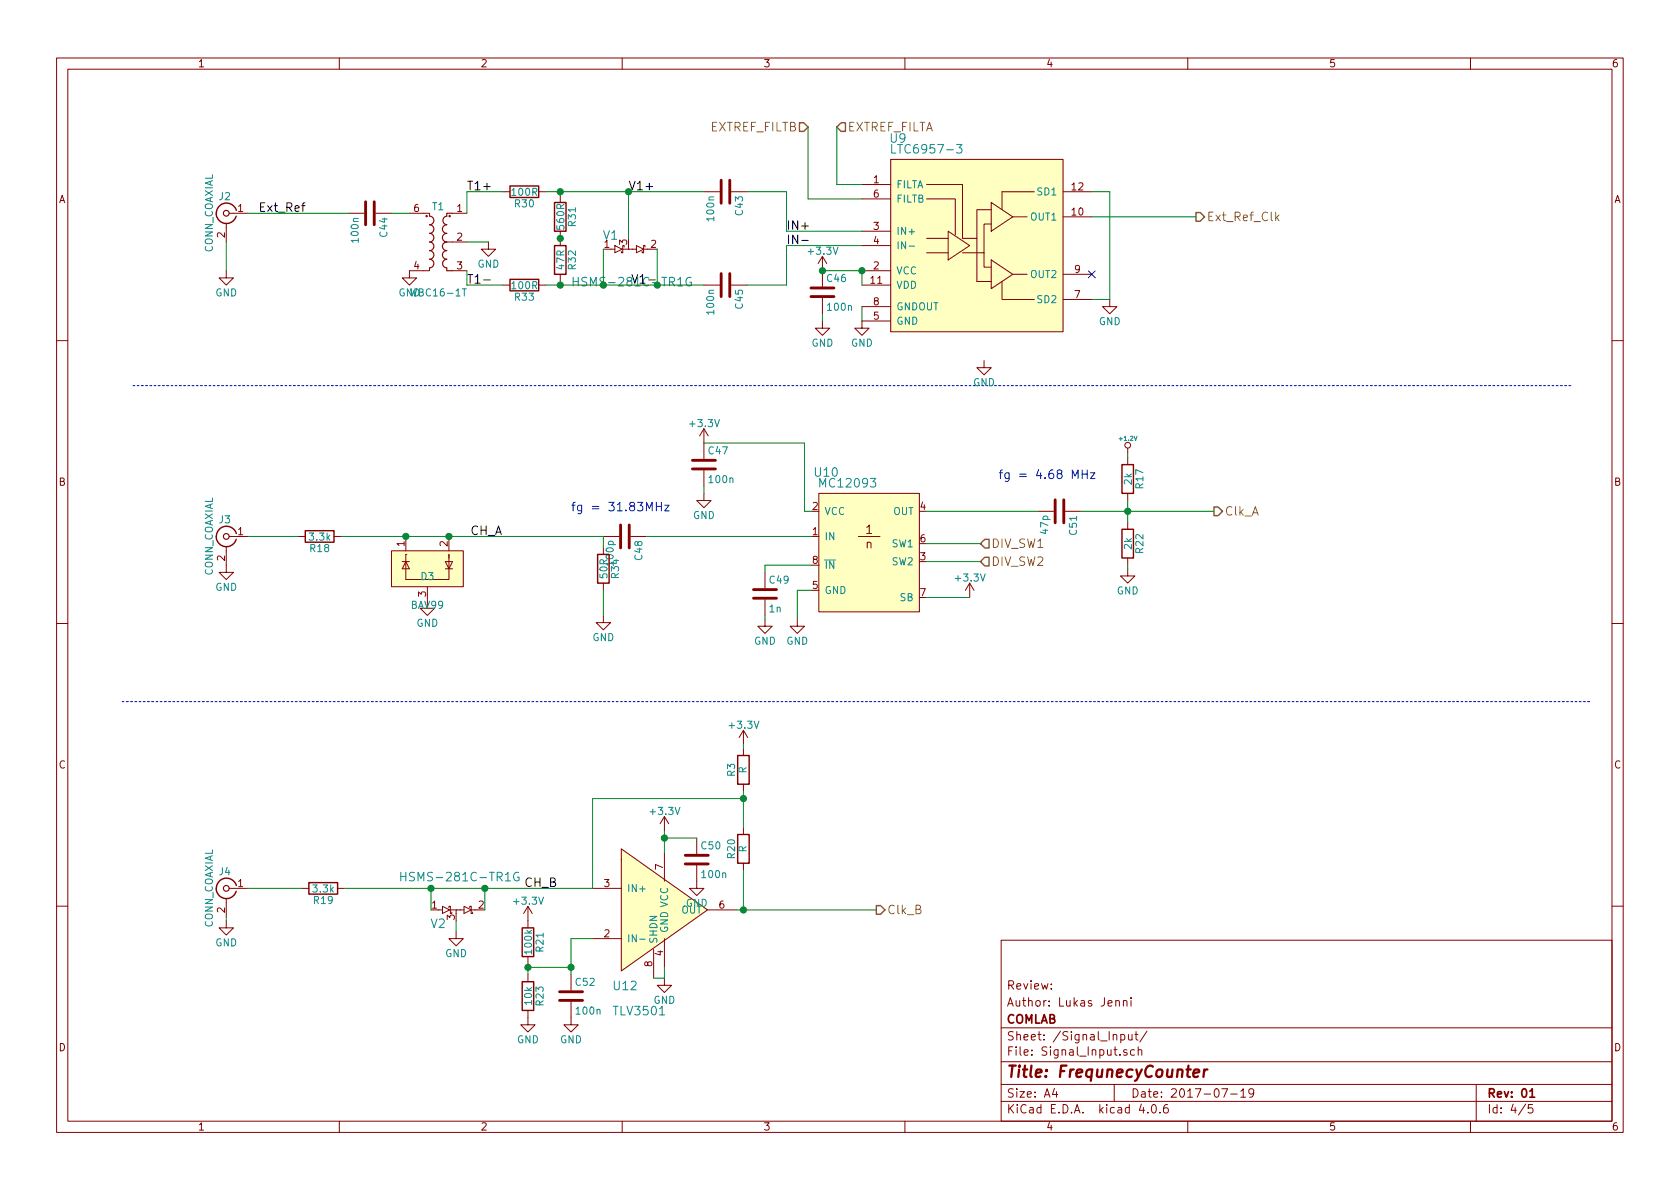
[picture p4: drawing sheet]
EESchema Schematic File Version 2
LIBS:FrequnecyCounter-rescue
LIBS:power
LIBS:device
LIBS:transistors
LIBS:conn
LIBS:linear
LIBS:regul
LIBS:74xx
LIBS:cmos4000
LIBS:adc-dac
LIBS:memory
LIBS:xilinx
LIBS:microcontrollers
LIBS:dsp
LIBS:microchip
LIBS:analog_switches
LIBS:motorola
LIBS:texas
LIBS:intel
LIBS:audio
LIBS:interface
LIBS:digital-audio
LIBS:philips
LIBS:display
LIBS:cypress
LIBS:siliconi
LIBS:opto
LIBS:atmel
LIBS:contrib
LIBS:valves
LIBS:74xgxx
LIBS:ac-dc
LIBS:actel
LIBS:allegro
LIBS:Altera
LIBS:analog_devices
LIBS:battery_management
LIBS:bbd
LIBS:bosch
LIBS:brooktre
LIBS:cmos_ieee
LIBS:dc-dc
LIBS:diode
LIBS:elec-unifil
LIBS:ESD_Protection
LIBS:ftdi
LIBS:gennum
LIBS:graphic_symbols
LIBS:hc11
LIBS:infineon
LIBS:intersil
LIBS:ir
LIBS:Lattice
LIBS:leds
LIBS:LEM
LIBS:maxim
LIBS:mechanical
LIBS:microchip_dspic33dsc
LIBS:microchip_pic10mcu
LIBS:microchip_pic12mcu
LIBS:microchip_pic16mcu
LIBS:microchip_pic18mcu
LIBS:microchip_pic24mcu
LIBS:microchip_pic32mcu
LIBS:modules
LIBS:motor_drivers
LIBS:motors
LIBS:msp430
LIBS:nordicsemi
LIBS:nxp
LIBS:nxp_armmcu
LIBS:onsemi
LIBS:Oscillators
LIBS:Power_Management
LIBS:powerint
LIBS:pspice
LIBS:references
LIBS:relays
LIBS:rfcom
LIBS:RFSolutions
LIBS:sensors
LIBS:silabs
LIBS:stm8
LIBS:stm32
LIBS:supertex
LIBS:switches
LIBS:transf
LIBS:triac_thyristor
LIBS:ttl_ieee
LIBS:video
LIBS:wiznet
LIBS:Worldsemi
LIBS:Xicor
LIBS:zetex
LIBS:Zilog
LIBS:74lvc
LIBS:altera
LIBS:barrel_jack
LIBS:battery
LIBS:beaglebone_black
LIBS:ck
LIBS:conn_power
LIBS:conn_rf
LIBS:conn_rj
LIBS:crystal
LIBS:ddr2_sdram_sodimm
LIBS:epcos
LIBS:epcos_dcc6c
LIBS:fbead
LIBS:fiducial
LIBS:freescale_mcu
LIBS:hackrf_expansion
LIBS:hdmi
LIBS:header
LIBS:hirose
LIBS:hole
LIBS:io_expander
LIBS:lcd_kingtech
LIBS:ltc
LIBS:microphone
LIBS:minicircuits
LIBS:molex
LIBS:mosfet
LIBS:newhaven
LIBS:noritake
LIBS:nxp_micro
LIBS:on_cat24c256
LIBS:on_semi
LIBS:osc
LIBS:passive
LIBS:r_sense
LIBS:regulator
LIBS:rf_antenna
LIBS:rf_lna
LIBS:samtec
LIBS:sd
LIBS:sharebrained
LIBS:supply
LIBS:switch
LIBS:terminal_block
LIBS:ti
LIBS:ti_cc
LIBS:tp
LIBS:trs_jack
LIBS:usb3_esd_son50-10
LIBS:usb3_micro_ab
LIBS:wolfson
LIBS:FrequnecyCounter-cache
EELAYER 25 0
EELAYER END
$Descr A4 11693 8268
encoding utf-8
Sheet 4 5
Title "FrequnecyCounter"
Date "2017-07-19"
Rev "01"
Comp "COMLAB"
Comment1 "Author: Lukas Jenni"
Comment2 "Review: "
Comment3 ""
Comment4 ""
$EndDescr
$Comp
L GND #PWR048
U 1 1
P 3400 1675
F 0 "#PWR048" H 3400 1425 50  0001 C CNN
F 1 "GND" H 3400 1525 50  0000 C CNN
F 2 "" H 3400 1675 50  0001 C CNN
F 3 "" H 3400 1675 50  0001 C CNN
	1    3400 1675
	1    0    0    -1  
$EndComp
$Comp
L R R30
U 1 1
P 3650 1325
F 0 "R30" V 3730 1325 50  0000 C CNN
F 1 "100R" V 3650 1325 50  0000 C CNN
F 2 "Resistors_SMD:R_0603_HandSoldering" V 3580 1325 50  0001 C CNN
F 3 "" H 3650 1325 50  0001 C CNN
	1    3650 1325
	0    1    1    0   
$EndComp
$Comp
L R R33
U 1 1
P 3650 1975
F 0 "R33" V 3730 1975 50  0000 C CNN
F 1 "100R" V 3650 1975 50  0000 C CNN
F 2 "Resistors_SMD:R_0603_HandSoldering" V 3580 1975 50  0001 C CNN
F 3 "" H 3650 1975 50  0001 C CNN
	1    3650 1975
	0    1    1    0   
$EndComp
$Comp
L GND #PWR049
U 1 1
P 2850 1875
F 0 "#PWR049" H 2850 1625 50  0001 C CNN
F 1 "GND" H 2850 1725 50  0000 C CNN
F 2 "" H 2850 1875 50  0001 C CNN
F 3 "" H 2850 1875 50  0001 C CNN
	1    2850 1875
	1    0    0    -1  
$EndComp
$Comp
L R R31
U 1 1
P 3900 1500
F 0 "R31" V 3980 1500 50  0000 C CNN
F 1 "560R" V 3900 1500 50  0000 C CNN
F 2 "Resistors_SMD:R_0603_HandSoldering" V 3830 1500 50  0001 C CNN
F 3 "" H 3900 1500 50  0001 C CNN
	1    3900 1500
	1    0    0    -1  
$EndComp
$Comp
L HSMS-281C-TR1G V1
U 1 1
P 4550 1675
F 0 "V1" H 4250 1725 60  0000 C CNN
F 1 "HSMS-281C-TR1G" H 4400 1400 60  0000 C CNN
F 2 "TO_SOT_Packages_SMD:SOT-323_SC-70_Handsoldering" H 4305 1600 60  0001 C CNN
F 3 "" H 4305 1600 60  0001 C CNN
	1    4550 1675
	1    0    0    -1  
$EndComp
$Comp
L MC12093 U10
U 1 1
P 6075 3150
F 0 "U10" H 5750 3025 60  0000 C CNN
F 1 "MC12093" H 5900 2950 60  0000 C CNN
F 2 "Housings_SOIC:SOIC-8_3.9x4.9mm_Pitch1.27mm" H 5750 3025 60  0001 C CNN
F 3 "" H 5750 3025 60  0001 C CNN
	1    6075 3150
	1    0    0    -1  
$EndComp
$Comp
L C C43
U 1 1
P 5050 1325
F 0 "C43" H 5075 1425 50  0000 L CNN
F 1 "100n" H 5075 1225 50  0000 L CNN
F 2 "Footprints_LJ:Cap_0603_HandSoldering_1" H 5088 1175 50  0001 C CNN
F 3 "" H 5050 1325 50  0001 C CNN
	1    5050 1325
	0    1    1    0   
$EndComp
$Comp
L C C45
U 1 1
P 5050 1975
F 0 "C45" H 5075 2075 50  0000 L CNN
F 1 "100n" H 5075 1875 50  0000 L CNN
F 2 "Footprints_LJ:Cap_0603_HandSoldering_1" H 5088 1825 50  0001 C CNN
F 3 "" H 5050 1975 50  0001 C CNN
	1    5050 1975
	0    1    1    0   
$EndComp
$Comp
L C C44
U 1 1
P 2575 1475
F 0 "C44" H 2600 1575 50  0000 L CNN
F 1 "100n" H 2600 1375 50  0000 L CNN
F 2 "Footprints_LJ:Cap_0603_HandSoldering_1" H 2613 1325 50  0001 C CNN
F 3 "" H 2575 1475 50  0001 C CNN
	1    2575 1475
	0    1    1    0   
$EndComp
$Comp
L GND #PWR050
U 1 1
P 6000 2225
F 0 "#PWR050" H 6000 1975 50  0001 C CNN
F 1 "GND" H 6000 2075 50  0000 C CNN
F 2 "" H 6000 2225 50  0001 C CNN
F 3 "" H 6000 2225 50  0001 C CNN
	1    6000 2225
	1    0    0    -1  
$EndComp
$Comp
L C C47
U 1 1
P 4900 3225
F 0 "C47" H 4925 3325 50  0000 L CNN
F 1 "100n" H 4925 3125 50  0000 L CNN
F 2 "Footprints_LJ:Cap_0603_HandSoldering_1" H 4938 3075 50  0001 C CNN
F 3 "" H 4900 3225 50  0001 C CNN
	1    4900 3225
	1    0    0    -1  
$EndComp
$Comp
L +3.3V #PWR051
U 1 1
P 4900 3075
F 0 "#PWR051" H 4900 2925 50  0001 C CNN
F 1 "+3.3V" H 4900 3215 50  0000 C CNN
F 2 "" H 4900 3075 50  0001 C CNN
F 3 "" H 4900 3075 50  0001 C CNN
	1    4900 3075
	1    0    0    -1  
$EndComp
$Comp
L GND #PWR052
U 1 1
P 4900 3425
F 0 "#PWR052" H 4900 3175 50  0001 C CNN
F 1 "GND" H 4900 3275 50  0000 C CNN
F 2 "" H 4900 3425 50  0001 C CNN
F 3 "" H 4900 3425 50  0001 C CNN
	1    4900 3425
	1    0    0    -1  
$EndComp
$Comp
L GND #PWR053
U 1 1
P 5550 4300
F 0 "#PWR053" H 5550 4050 50  0001 C CNN
F 1 "GND" H 5550 4150 50  0000 C CNN
F 2 "" H 5550 4300 50  0001 C CNN
F 3 "" H 5550 4300 50  0001 C CNN
	1    5550 4300
	1    0    0    -1  
$EndComp
$Comp
L C C49
U 1 1
P 5325 4125
F 0 "C49" H 5350 4225 50  0000 L CNN
F 1 "1n" H 5350 4025 50  0000 L CNN
F 2 "Footprints_LJ:Cap_0603_HandSoldering_1" H 5363 3975 50  0001 C CNN
F 3 "" H 5325 4125 50  0001 C CNN
	1    5325 4125
	1    0    0    -1  
$EndComp
$Comp
L GND #PWR054
U 1 1
P 5325 4300
F 0 "#PWR054" H 5325 4050 50  0001 C CNN
F 1 "GND" H 5325 4150 50  0000 C CNN
F 2 "" H 5325 4300 50  0001 C CNN
F 3 "" H 5325 4300 50  0001 C CNN
	1    5325 4300
	1    0    0    -1  
$EndComp
$Comp
L C C48
U 1 1
P 4350 3725
F 0 "C48" H 4375 3825 50  0000 L CNN
F 1 "100p" H 4375 3625 50  0000 L CNN
F 2 "Footprints_LJ:Cap_0603_HandSoldering_1" H 4388 3575 50  0001 C CNN
F 3 "" H 4350 3725 50  0001 C CNN
	1    4350 3725
	0    1    1    0   
$EndComp
$Comp
L R R34
U 1 1
P 4200 3950
F 0 "R34" V 4280 3950 50  0000 C CNN
F 1 "50R" V 4200 3950 50  0000 C CNN
F 2 "Resistors_SMD:R_0603_HandSoldering" V 4130 3950 50  0001 C CNN
F 3 "" H 4200 3950 50  0001 C CNN
	1    4200 3950
	1    0    0    -1  
$EndComp
$Comp
L GND #PWR055
U 1 1
P 4200 4275
F 0 "#PWR055" H 4200 4025 50  0001 C CNN
F 1 "GND" H 4200 4125 50  0000 C CNN
F 2 "" H 4200 4275 50  0001 C CNN
F 3 "" H 4200 4275 50  0001 C CNN
	1    4200 4275
	1    0    0    -1  
$EndComp
$Comp
L CONN_COAXIAL J3
U 1 1
P 1575 3725
F 0 "J3" H 1585 3845 50  0000 C CNN
F 1 "CONN_COAXIAL" V 1690 3725 50  0000 C CNN
F 2 "Footprints_LJ:bncf-horizontal" H 1575 3725 50  0001 C CNN
F 3 "" H 1575 3725 50  0001 C CNN
	1    1575 3725
	-1   0    0    -1  
$EndComp
$Comp
L GND #PWR056
U 1 1
P 1575 3925
F 0 "#PWR056" H 1575 3675 50  0001 C CNN
F 1 "GND" H 1575 3775 50  0000 C CNN
F 2 "" H 1575 3925 50  0001 C CNN
F 3 "" H 1575 3925 50  0001 C CNN
	1    1575 3925
	1    0    0    -1  
$EndComp
Text Label 3275 3725 0    60   ~ 0
CH_A
$Comp
L CONN_COAXIAL J2
U 1 1
P 1575 1475
F 0 "J2" H 1585 1595 50  0000 C CNN
F 1 "CONN_COAXIAL" V 1690 1475 50  0000 C CNN
F 2 "Footprints_LJ:bncf-horizontal" H 1575 1475 50  0001 C CNN
F 3 "" H 1575 1475 50  0001 C CNN
	1    1575 1475
	-1   0    0    -1  
$EndComp
Text Label 1800 1475 0    60   ~ 0
Ext_Ref
$Comp
L GND #PWR057
U 1 1
P 1575 1875
F 0 "#PWR057" H 1575 1625 50  0001 C CNN
F 1 "GND" H 1575 1725 50  0000 C CNN
F 2 "" H 1575 1875 50  0001 C CNN
F 3 "" H 1575 1875 50  0001 C CNN
	1    1575 1875
	1    0    0    -1  
$EndComp
$Comp
L LTC6957-3 U9
U 1 1
P 6850 2350
F 0 "U9" H 6250 3750 60  0000 C CNN
F 1 "LTC6957-3" H 6450 3675 60  0000 C CNN
F 2 "Housings_DFN_QFN:DFN-12-1EP_3x3mm_Pitch0.45mm" H 6850 2350 60  0001 C CNN
F 3 "" H 6850 2350 60  0001 C CNN
	1    6850 2350
	1    0    0    -1  
$EndComp
$Comp
L +3.3V #PWR058
U 1 1
P 5725 1875
F 0 "#PWR058" H 5725 1725 50  0001 C CNN
F 1 "+3.3V" H 5725 2015 50  0000 C CNN
F 2 "" H 5725 1875 50  0001 C CNN
F 3 "" H 5725 1875 50  0001 C CNN
	1    5725 1875
	1    0    0    -1  
$EndComp
NoConn ~ 7600 1900
Text HLabel 8450 3550 2    60   Output ~ 0
Clk_A
$Comp
L +3.3V #PWR059
U 1 1
P 6750 4150
F 0 "#PWR059" H 6750 4000 50  0001 C CNN
F 1 "+3.3V" H 6750 4290 50  0000 C CNN
F 2 "" H 6750 4150 50  0001 C CNN
F 3 "" H 6750 4150 50  0001 C CNN
	1    6750 4150
	1    0    0    -1  
$EndComp
Text HLabel 8325 1500 2    60   Output ~ 0
Ext_Ref_Clk
$Comp
L C C46
U 1 1
P 5725 2025
F 0 "C46" H 5750 2125 50  0000 L CNN
F 1 "100n" H 5750 1925 50  0000 L CNN
F 2 "Footprints_LJ:Cap_0603_HandSoldering_1" H 5763 1875 50  0001 C CNN
F 3 "" H 5725 2025 50  0001 C CNN
	1    5725 2025
	1    0    0    -1  
$EndComp
$Comp
L GND #PWR060
U 1 1
P 5725 2225
F 0 "#PWR060" H 5725 1975 50  0001 C CNN
F 1 "GND" H 5725 2075 50  0000 C CNN
F 2 "" H 5725 2225 50  0001 C CNN
F 3 "" H 5725 2225 50  0001 C CNN
	1    5725 2225
	1    0    0    -1  
$EndComp
Text HLabel 5825 875  2    60   Input ~ 0
EXTREF_FILTA
Text HLabel 5625 875  0    60   Input ~ 0
EXTREF_FILTB
$Comp
L GND #PWR061
U 1 1
P 7725 2075
F 0 "#PWR061" H 7725 1825 50  0001 C CNN
F 1 "GND" H 7725 1925 50  0000 C CNN
F 2 "" H 7725 2075 50  0001 C CNN
F 3 "" H 7725 2075 50  0001 C CNN
	1    7725 2075
	1    0    0    -1  
$EndComp
$Comp
L WBC16-1T T1
U 1 1
P 3050 1775
F 0 "T1" H 3050 2125 50  0000 C CNN
F 1 "WBC16-1T" H 3050 1525 50  0000 C CNN
F 2 "Footprints_LJ:wbc-16-1T" H 3050 1425 50  0001 C CIN
F 3 "" H 3050 1925 50  0001 C CNN
	1    3050 1775
	1    0    0    -1  
$EndComp
$Comp
L R R32
U 1 1
P 3900 1800
F 0 "R32" V 3980 1800 50  0000 C CNN
F 1 "47R" V 3900 1800 50  0000 C CNN
F 2 "Resistors_SMD:R_0603_HandSoldering" V 3830 1800 50  0001 C CNN
F 3 "" H 3900 1800 50  0001 C CNN
	1    3900 1800
	1    0    0    -1  
$EndComp
Wire Wire Line
	3250 1675 3400 1675
Wire Wire Line
	3250 1325 3500 1325
Wire Wire Line
	3250 1975 3500 1975
Wire Wire Line
	3800 1325 4900 1325
Wire Wire Line
	3800 1975 4900 1975
Connection ~ 3900 1325
Connection ~ 3900 1975
Wire Wire Line
	4200 1975 4200 1725
Wire Wire Line
	4575 1975 4575 1725
Connection ~ 4200 1975
Wire Wire Line
	4375 1325 4375 1650
Connection ~ 4375 1325
Connection ~ 4575 1975
Wire Notes Line
	925  2675 10950 2675
Wire Wire Line
	5200 1325 5475 1325
Wire Wire Line
	5475 1600 6000 1600
Wire Wire Line
	5475 1975 5200 1975
Wire Wire Line
	5475 1700 5475 1975
Wire Wire Line
	5475 1700 6000 1700
Wire Wire Line
	2725 1475 2850 1475
Wire Wire Line
	1725 1475 2425 1475
Wire Wire Line
	4900 3075 5600 3075
Wire Wire Line
	5600 3075 5600 3550
Wire Wire Line
	5600 3550 5650 3550
Wire Wire Line
	5550 4100 5550 4300
Wire Wire Line
	5550 4100 5650 4100
Wire Wire Line
	5650 3925 5325 3925
Wire Wire Line
	5325 3925 5325 3975
Wire Wire Line
	5650 3725 4500 3725
Wire Wire Line
	4200 3725 4200 3800
Wire Wire Line
	4200 4275 4200 4100
Wire Wire Line
	1575 1675 1575 1875
Wire Wire Line
	6000 2225 6000 2125
Wire Wire Line
	6000 1875 6000 1975
Wire Wire Line
	7600 1500 8325 1500
Wire Wire Line
	7600 1325 7725 1325
Wire Wire Line
	6450 4150 6750 4150
Wire Notes Line
	850  4875 11075 4875
Wire Wire Line
	6000 1275 5825 1275
Wire Wire Line
	6000 1375 5625 1375
Wire Wire Line
	5725 1875 6000 1875
Wire Wire Line
	5725 2175 5725 2225
Connection ~ 5725 1875
Connection ~ 6000 1875
Wire Wire Line
	5825 1275 5825 875 
Wire Wire Line
	5625 1375 5625 875 
Wire Wire Line
	7600 2075 7725 2075
Wire Wire Line
	7725 2075 7725 1325
Wire Wire Line
	3900 1350 3900 1325
Wire Wire Line
	3900 1950 3900 1975
Wire Wire Line
	3250 1975 3250 1875
Wire Wire Line
	3250 1325 3250 1475
Wire Wire Line
	5475 1325 5475 1600
Wire Wire Line
	5325 4300 5325 4275
Connection ~ 3900 1650
Text Label 3250 1325 0    60   ~ 0
T1+
Text Label 3250 1975 0    60   ~ 0
T1-
Text Label 4375 1325 0    60   ~ 0
V1+
Text Label 4575 1975 2    60   ~ 0
V1-
Text Label 5475 1600 0    60   ~ 0
IN+
Text Label 5475 1700 0    60   ~ 0
IN-
$Comp
L GND #PWR062
U 1 1
P 6850 2500
F 0 "#PWR062" H 6850 2250 50  0001 C CNN
F 1 "GND" H 6850 2350 50  0000 C CNN
F 2 "" H 6850 2500 50  0001 C CNN
F 3 "" H 6850 2500 50  0001 C CNN
	1    6850 2500
	1    0    0    -1  
$EndComp
Wire Wire Line
	4900 3425 4900 3375
$Comp
L GND #PWR063
U 1 1
P 2975 4175
F 0 "#PWR063" H 2975 3925 50  0001 C CNN
F 1 "GND" H 2975 4025 50  0000 C CNN
F 2 "" H 2975 4175 50  0001 C CNN
F 3 "" H 2975 4175 50  0001 C CNN
	1    2975 4175
	1    0    0    -1  
$EndComp
$Comp
L R R22
U 1 1
P 7850 3775
F 0 "R22" V 7930 3775 50  0000 C CNN
F 1 "2k" V 7850 3775 50  0000 C CNN
F 2 "Resistors_SMD:R_0603_HandSoldering" V 7780 3775 50  0001 C CNN
F 3 "" H 7850 3775 50  0001 C CNN
	1    7850 3775
	1    0    0    -1  
$EndComp
$Comp
L R R17
U 1 1
P 7850 3325
F 0 "R17" V 7930 3325 50  0000 C CNN
F 1 "2k" V 7850 3325 50  0000 C CNN
F 2 "Resistors_SMD:R_0603_HandSoldering" V 7780 3325 50  0001 C CNN
F 3 "" H 7850 3325 50  0001 C CNN
	1    7850 3325
	1    0    0    -1  
$EndComp
Wire Wire Line
	7850 3475 7850 3625
Connection ~ 7850 3550
$Comp
L GND #PWR064
U 1 1
P 7850 3950
F 0 "#PWR064" H 7850 3700 50  0001 C CNN
F 1 "GND" H 7850 3800 50  0000 C CNN
F 2 "" H 7850 3950 50  0001 C CNN
F 3 "" H 7850 3950 50  0001 C CNN
	1    7850 3950
	1    0    0    -1  
$EndComp
$Comp
L +1.2V #PWR065
U 1 1
P 7850 3150
F 0 "#PWR065" H 7850 3290 20  0001 C CNN
F 1 "+1.2V" H 7850 3260 30  0000 C CNN
F 2 "" H 7850 3150 60  0000 C CNN
F 3 "" H 7850 3150 60  0000 C CNN
	1    7850 3150
	1    0    0    -1  
$EndComp
$Comp
L C C51
U 1 1
P 7375 3550
F 0 "C51" H 7400 3650 50  0000 L CNN
F 1 "47p" H 7400 3450 50  0000 L CNN
F 2 "Footprints_LJ:Cap_0603_HandSoldering_1" H 7413 3400 50  0001 C CNN
F 3 "" H 7375 3550 50  0001 C CNN
	1    7375 3550
	0    1    1    0   
$EndComp
Wire Wire Line
	7525 3550 8450 3550
Wire Wire Line
	7225 3550 6450 3550
$Comp
L CONN_COAXIAL J4
U 1 1
P 1575 6175
F 0 "J4" H 1585 6295 50  0000 C CNN
F 1 "CONN_COAXIAL" V 1690 6175 50  0000 C CNN
F 2 "Footprints_LJ:bncf-horizontal" H 1575 6175 50  0001 C CNN
F 3 "" H 1575 6175 50  0001 C CNN
	1    1575 6175
	-1   0    0    -1  
$EndComp
$Comp
L GND #PWR066
U 1 1
P 1575 6400
F 0 "#PWR066" H 1575 6150 50  0001 C CNN
F 1 "GND" H 1575 6250 50  0000 C CNN
F 2 "" H 1575 6400 50  0001 C CNN
F 3 "" H 1575 6400 50  0001 C CNN
	1    1575 6400
	1    0    0    -1  
$EndComp
$Comp
L TLV3501 U12
U 1 1
P 4325 6325
F 0 "U12" H 4350 5800 60  0000 C CNN
F 1 "TLV3501" H 4450 5625 60  0000 C CNN
F 2 "SMD_Packages:SOIC-8-N" H 4325 6025 60  0001 C CNN
F 3 "" H 4325 6025 60  0001 C CNN
	1    4325 6325
	1    0    0    -1  
$EndComp
$Comp
L +3.3V #PWR067
U 1 1
P 4625 5775
F 0 "#PWR067" H 4625 5625 50  0001 C CNN
F 1 "+3.3V" H 4625 5915 50  0000 C CNN
F 2 "" H 4625 5775 50  0001 C CNN
F 3 "" H 4625 5775 50  0001 C CNN
	1    4625 5775
	1    0    0    -1  
$EndComp
$Comp
L GND #PWR068
U 1 1
P 4625 6800
F 0 "#PWR068" H 4625 6550 50  0001 C CNN
F 1 "GND" H 4625 6650 50  0000 C CNN
F 2 "" H 4625 6800 50  0001 C CNN
F 3 "" H 4625 6800 50  0001 C CNN
	1    4625 6800
	1    0    0    -1  
$EndComp
Wire Wire Line
	5125 6325 6100 6325
Text HLabel 6100 6325 2    60   Output ~ 0
Clk_B
$Comp
L BAV99 D3
U 1 1
P 2975 4100
F 0 "D3" H 2975 4200 50  0000 C CNN
F 1 "BAV99" H 2975 4000 50  0000 C CNN
F 2 "TO_SOT_Packages_SMD:SOT-23" H 2975 3950 50  0001 C CNN
F 3 "" H 2975 4200 50  0001 C CNN
	1    2975 4100
	1    0    0    -1  
$EndComp
$Comp
L GND #PWR069
U 1 1
P 3175 6475
F 0 "#PWR069" H 3175 6225 50  0001 C CNN
F 1 "GND" H 3175 6325 50  0000 C CNN
F 2 "" H 3175 6475 50  0001 C CNN
F 3 "" H 3175 6475 50  0001 C CNN
	1    3175 6475
	1    0    0    -1  
$EndComp
Connection ~ 2825 3725
Connection ~ 3125 3725
Text Label 3650 6175 0    60   ~ 0
CH_B
Wire Wire Line
	7850 3950 7850 3925
Wire Wire Line
	7850 3150 7850 3175
Wire Wire Line
	1575 6400 1575 6375
Wire Wire Line
	4550 6800 4625 6800
Wire Wire Line
	4625 6800 4625 6725
$Comp
L HSMS-281C-TR1G V2
U 1 1
P 3350 6375
F 0 "V2" H 3050 6425 60  0000 C CNN
F 1 "HSMS-281C-TR1G" H 3200 6100 60  0000 C CNN
F 2 "TO_SOT_Packages_SMD:SOT-323_SC-70_Handsoldering" H 3105 6300 60  0001 C CNN
F 3 "" H 3105 6300 60  0001 C CNN
	1    3350 6375
	1    0    0    1   
$EndComp
Wire Wire Line
	3375 6175 3375 6325
Connection ~ 3375 6175
Wire Wire Line
	3000 6325 3000 6175
Connection ~ 3000 6175
Wire Wire Line
	3175 6475 3175 6400
$Comp
L R R19
U 1 1
P 2250 6175
F 0 "R19" V 2330 6175 50  0000 C CNN
F 1 "3.3k" V 2250 6175 50  0000 C CNN
F 2 "Resistors_SMD:R_0603_HandSoldering" V 2180 6175 50  0001 C CNN
F 3 "" H 2250 6175 50  0001 C CNN
	1    2250 6175
	0    1    1    0   
$EndComp
Wire Wire Line
	1725 6175 2100 6175
Wire Wire Line
	4125 6175 2400 6175
$Comp
L R R18
U 1 1
P 2225 3725
F 0 "R18" V 2305 3725 50  0000 C CNN
F 1 "3.3k" V 2225 3725 50  0000 C CNN
F 2 "Resistors_SMD:R_0603_HandSoldering" V 2155 3725 50  0001 C CNN
F 3 "" H 2225 3725 50  0001 C CNN
	1    2225 3725
	0    1    1    0   
$EndComp
Wire Wire Line
	1725 3725 2075 3725
Wire Wire Line
	2375 3725 4200 3725
Text Notes 6950 3325 0    60   ~ 0
fg = 4.68 MHz\n
Text Notes 3975 3550 0    60   ~ 0
fg = 31.83MHz\n
$Comp
L R R20
U 1 1
P 5175 5900
F 0 "R20" V 5255 5900 50  0000 C CNN
F 1 "R" V 5175 5900 50  0000 C CNN
F 2 "Resistors_SMD:R_0603_HandSoldering" V 5105 5900 50  0001 C CNN
F 3 "" H 5175 5900 50  0001 C CNN
	1    5175 5900
	-1   0    0    1   
$EndComp
Wire Wire Line
	4125 5550 4125 6175
$Comp
L R R3
U 1 1
P 5175 5350
F 0 "R3" V 5255 5350 50  0000 C CNN
F 1 "R" V 5175 5350 50  0000 C CNN
F 2 "Resistors_SMD:R_0603_HandSoldering" V 5105 5350 50  0001 C CNN
F 3 "" H 5175 5350 50  0001 C CNN
	1    5175 5350
	-1   0    0    1   
$EndComp
$Comp
L +3.3V #PWR070
U 1 1
P 5175 5175
F 0 "#PWR070" H 5175 5025 50  0001 C CNN
F 1 "+3.3V" H 5175 5315 50  0000 C CNN
F 2 "" H 5175 5175 50  0001 C CNN
F 3 "" H 5175 5175 50  0001 C CNN
	1    5175 5175
	1    0    0    -1  
$EndComp
Wire Wire Line
	5175 5175 5175 5200
Wire Wire Line
	6450 3775 6825 3775
Wire Wire Line
	6450 3900 6825 3900
Text HLabel 6825 3900 2    60   Input ~ 0
DIV_SW2
Text HLabel 6825 3775 2    60   Input ~ 0
DIV_SW1
$Comp
L R R21
U 1 1
P 3675 6550
F 0 "R21" V 3755 6550 50  0000 C CNN
F 1 "100k" V 3675 6550 50  0000 C CNN
F 2 "Resistors_SMD:R_0603_HandSoldering" V 3605 6550 50  0001 C CNN
F 3 "" H 3675 6550 50  0001 C CNN
	1    3675 6550
	1    0    0    -1  
$EndComp
$Comp
L R R23
U 1 1
P 3675 6925
F 0 "R23" V 3755 6925 50  0000 C CNN
F 1 "10k" V 3675 6925 50  0000 C CNN
F 2 "Resistors_SMD:R_0603_HandSoldering" V 3605 6925 50  0001 C CNN
F 3 "" H 3675 6925 50  0001 C CNN
	1    3675 6925
	1    0    0    -1  
$EndComp
Wire Wire Line
	3675 6775 3675 6700
$Comp
L C C52
U 1 1
P 3975 6925
F 0 "C52" H 4000 7025 50  0000 L CNN
F 1 "100n" H 4000 6825 50  0000 L CNN
F 2 "Footprints_LJ:Cap_0603_HandSoldering_1" H 4013 6775 50  0001 C CNN
F 3 "" H 3975 6925 50  0001 C CNN
	1    3975 6925
	1    0    0    -1  
$EndComp
Wire Wire Line
	3975 6525 3975 6775
Wire Wire Line
	3975 6725 3675 6725
Connection ~ 3675 6725
$Comp
L +3.3V #PWR071
U 1 1
P 3675 6400
F 0 "#PWR071" H 3675 6250 50  0001 C CNN
F 1 "+3.3V" H 3675 6540 50  0000 C CNN
F 2 "" H 3675 6400 50  0001 C CNN
F 3 "" H 3675 6400 50  0001 C CNN
	1    3675 6400
	1    0    0    -1  
$EndComp
$Comp
L GND #PWR072
U 1 1
P 3675 7075
F 0 "#PWR072" H 3675 6825 50  0001 C CNN
F 1 "GND" H 3675 6925 50  0000 C CNN
F 2 "" H 3675 7075 50  0001 C CNN
F 3 "" H 3675 7075 50  0001 C CNN
	1    3675 7075
	1    0    0    -1  
$EndComp
Connection ~ 3975 6725
$Comp
L GND #PWR073
U 1 1
P 3975 7075
F 0 "#PWR073" H 3975 6825 50  0001 C CNN
F 1 "GND" H 3975 6925 50  0000 C CNN
F 2 "" H 3975 7075 50  0001 C CNN
F 3 "" H 3975 7075 50  0001 C CNN
	1    3975 7075
	1    0    0    -1  
$EndComp
$Comp
L C C50
U 1 1
P 4850 5975
F 0 "C50" H 4875 6075 50  0000 L CNN
F 1 "100n" H 4875 5875 50  0000 L CNN
F 2 "Footprints_LJ:Cap_0603_HandSoldering_1" H 4888 5825 50  0001 C CNN
F 3 "" H 4850 5975 50  0001 C CNN
	1    4850 5975
	1    0    0    -1  
$EndComp
Wire Wire Line
	4625 5775 4625 5925
Wire Wire Line
	4625 5825 4850 5825
$Comp
L GND #PWR074
U 1 1
P 4850 6125
F 0 "#PWR074" H 4850 5875 50  0001 C CNN
F 1 "GND" H 4850 5975 50  0000 C CNN
F 2 "" H 4850 6125 50  0001 C CNN
F 3 "" H 4850 6125 50  0001 C CNN
	1    4850 6125
	1    0    0    -1  
$EndComp
Wire Wire Line
	3975 6525 4125 6525
Wire Wire Line
	4125 5550 5175 5550
Wire Wire Line
	5175 5500 5175 5750
Connection ~ 5175 5550
Connection ~ 4625 5825
Wire Wire Line
	5175 6050 5175 6325
Connection ~ 5175 6325
$EndSCHEMATC
